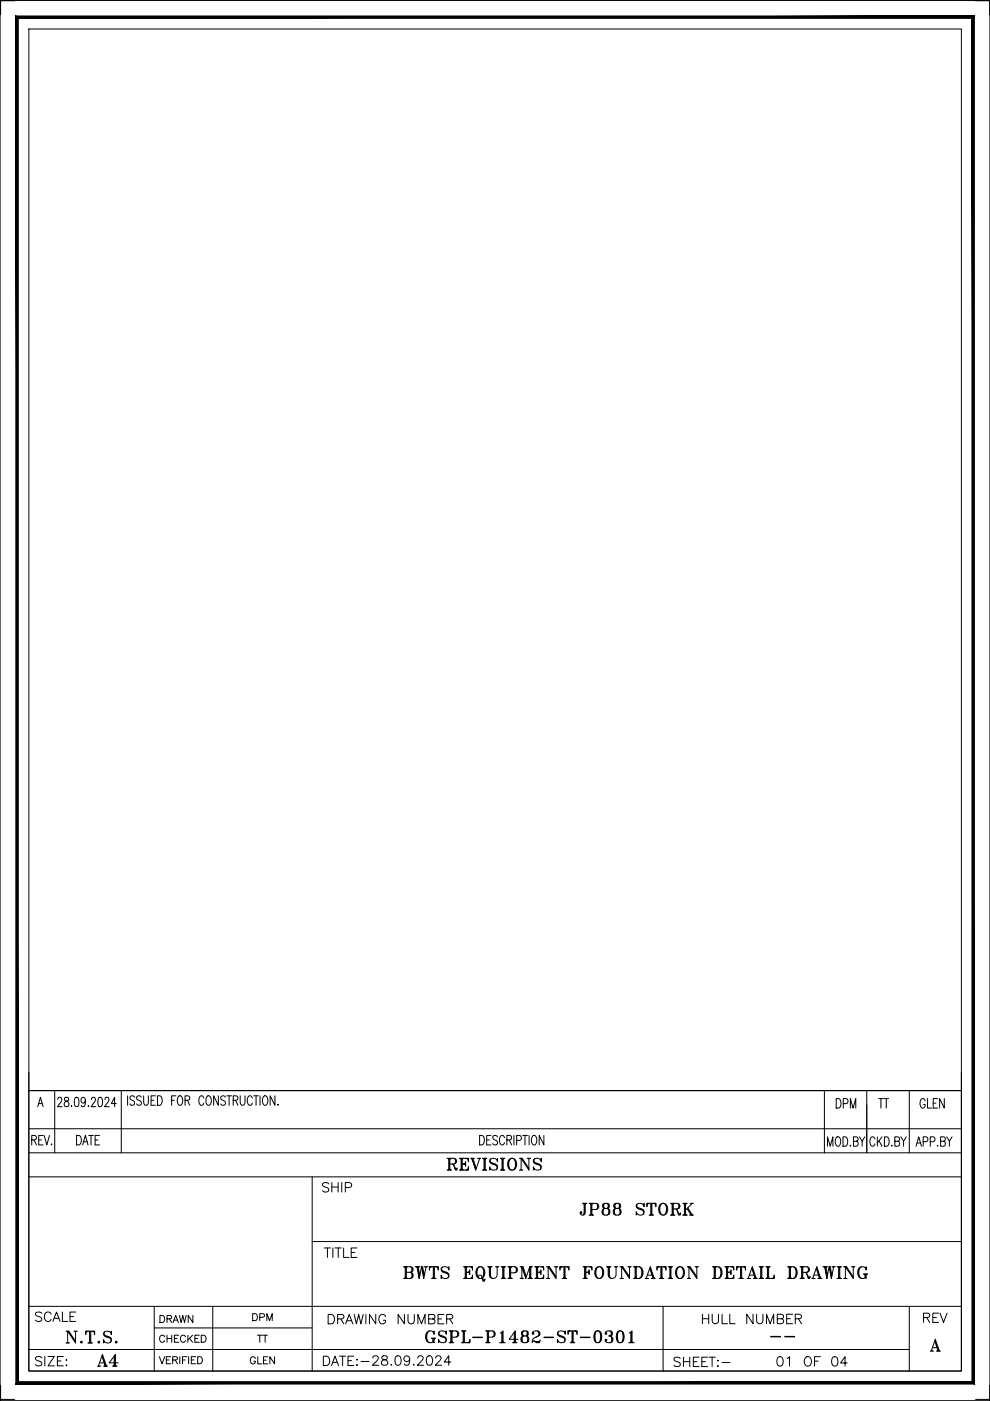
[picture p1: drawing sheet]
<svg xmlns="http://www.w3.org/2000/svg" width="210mm" height="297mm" viewBox="0 0 210 297" stroke-linecap="round" stroke-linejoin="round" font-family="sans-serif">
<!-- layer: Title Block -->
<g fill="none" stroke="#000" stroke-width=".21">
<path d="M3.1 .2h-3v2.9M6.1 6.1h197.7v284.6h-197.7zM206.8 .2h3v2.9M6.1 227.4v63.3h197.7v-63.3M6.1 239.3h197.7M6.1 231.2h197.7M8 234.6l.6-2 .5 2M8.2 234h.7M11.6 231.2v13.2M12.3 233.1l.1-.4 .4-.1 .2 .2 .1 .4-.9 1.4h1M13.8 232.7v.6a.79 .79 0 0 1 .7 .4 .79 .79 0 0 1 0 .9 .61 .61 0 0 1-.9-.5 .61 .61 0 0 1 .7-.7 .41 .41 0 0 0 .2-.4 .41 .41 0 0 0-.3-.4zM15.2 234.4v.2z"/>
<path d="M16 232.7l.3-.1a1.36 1.36 0 0 1 0 2h-.1a1.56 1.56 0 0 1-.2-1.9zM18.1 233.3l-.1 .3a.42 .42 0 0 1-.4 .3 .42 .42 0 0 1-.3-.3v-.7a.41 .41 0 0 1 .3-.3 .41 .41 0 0 1 .4 .3l.1 .4a.96 .96 0 0 1-.6 1.3l-.2-.2M18.7 234.4v.2zM19.4 233.1l.1-.4 .5-.1 .2 .2v.4l-.9 1.4h1M21 232.7l.3-.1a1.36 1.36 0 0 1 0 2h-.1a1.56 1.56 0 0 1-.2-1.9zM22.2 233.1l.1-.3a.46 .46 0 0 1 .7 0 .46 .46 0 0 1 0 .6l-.8 1.2h1M24.7 234h-1.1l.7-1.4v2M25.7 231.2v13.2M27.1 232.3v2M28.5 232.6a.5 .5 0 0 0-.6-.3 .5 .5 0 0 0-.3 .7l.7 .4a.53 .53 0 0 1 .1 .9 .53 .53 0 0 1-.9-.3M30 232.6a.53 .53 0 0 0-.6-.3 .53 .53 0 0 0-.4 .5l.1 .3 .7 .4a.53 .53 0 0 1-.1 .8 .53 .53 0 0 1-.7-.3M30.5 232.3v1.5a.53 .53 0 0 0 .5 .5l.4-.3 .1-.2v-1.5"/>
<path d="M32 233.3h.6M33 232.3h-1v2h1M33.4 232.3h.5a1.22 1.22 0 0 1 0 2h-.5zM36.4 233.3h.6M37.3 232.3h-.9v2M37.9 232.4l.1-.1a.97 .97 0 0 1 .7 1.6 .5 .5 0 0 1-.8 .3l-.3-.6v-.5zM39.2 233.3l.9-.1 .1-.3v-.4l-.3-.2h-.7v2M39.7 233.3l.5 1M43.2 232.8a.5 .5 0 0 0-.8-.4 1.41 1.41 0 0 0 .2 1.9 .55 .55 0 0 0 .6-.4M43.9 232.4l.2-.1a1.1 1.1 0 0 1 .6 1.7l-.3 .3a1.1 1.1 0 0 1-.6-1.7zM46.3 232.3v2l-1-2v2M47.8 232.6a.5 .5 0 0 0-.7-.3 .5 .5 0 0 0-.2 .7l.6 .4a.53 .53 0 0 1 .2 .9 .53 .53 0 0 1-.9-.3"/>
<path d="M48.1 232.3h1M48.6 232.3v2M49.4 233.3l.9-.1 .1-.3-.1-.5-.9-.1v2M49.9 233.3l.5 1M50.9 232.3v1.5a.52 .52 0 0 0 .3 .5 .52 .52 0 0 0 .5-.1l.2-.4v-1.5M53.5 232.8a.5 .5 0 0 0-.8-.4 1.38 1.38 0 0 0 .2 1.9 .55 .55 0 0 0 .6-.4M53.8 232.3h1M54.3 232.3v2M55.1 232.3v2M55.9 232.4l.2-.1a.96 .96 0 0 1 .6 1.6 .5 .5 0 0 1-.8 .3l-.3-.6 .1-.8zM58.3 232.3v2l-1-2v2M58.9 234.2v.1z"/>
<path d="M174.8 231.2v13.2M183.8 231.2v13.2M192.8 231.2v13.2M6.1 244.4h197.7M6.1 249.5h197.7M6.7 241.7l.9-.1 .1-.3-.1-.5-.9-.1v2M7.2 241.7l.5 1M8.2 241.7h.6M9.1 240.7h-.9v2h.9M9.4 240.7l.5 2 .6-2M10.9 242.6v.1zM16.2 240.7h.5a1.22 1.22 0 0 1 0 2h-.5z"/>
<path d="M17.5 242.7l.6-2 .6 2M17.7 242.1h.8M18.8 240.7h1M19.3 240.7v2M20.2 241.7h.5M21.1 240.7h-.9v2h.9M66.2 249.5v41.2M101.7 240.7h.5a1.22 1.22 0 0 1 0 2h-.5zM103.2 241.7h.6M104.1 240.7h-.9v2h.9M105.5 241a.5 .5 0 0 0-.7-.3 .5 .5 0 0 0-.3 .7l.7 .4a.53 .53 0 0 1 .1 .9 .53 .53 0 0 1-.8-.2M107 241.2a.5 .5 0 0 0-.8-.4 1.38 1.38 0 0 0 .1 1.9 .55 .55 0 0 0 .7-.4"/>
<path d="M107.5 241.7l.8-.1 .2-.3-.2-.5-.8-.1v2M108 241.7l.5 1M109 240.7v2M109.5 241.8h.7l.3-.2v-.5l-.1-.3-.9-.1v2M110.8 240.7h1M111.3 240.7v2M112.2 240.7v2M113 240.8l.1-.1a1.08 1.08 0 0 1 .6 1.8l-.3 .2a1.1 1.1 0 0 1-.6-1.7zM115.3 240.7v2l-1-2v2M175.5 243v-2l.5 2 .6-2v2M177.4 241.1l.1-.1a.93 .93 0 0 1 .7 1.5 .55 .55 0 0 1-.7 .5 .55 .55 0 0 1-.4-.7l.1-.8zM178.7 241h.5a1.22 1.22 0 0 1 0 2h-.5z"/>
<path d="M180.3 242.8v.2zM181 242l.8-.1 .1-.3-.1-.5-.8-.1v2h.6a.56 .56 0 0 0 .4-.5 .56 .56 0 0 0-.4-.5M182.2 241l.6 1v1M183.4 241l-.6 1M185.5 241.5a.52 .52 0 0 0-.8-.4 1.41 1.41 0 0 0 .2 1.9 .58 .58 0 0 0 .6-.5M186 241v2M186.4 241.9l.6 1.1M187 241l-1 1.3M187.5 241h.5a1.22 1.22 0 0 1 0 2h-.5zM189.1 242.8v.2zM189.7 242l.9-.1 .1-.3-.1-.5-.9-.1v2h.7a.56 .56 0 0 0 .4-.5 .56 .56 0 0 0-.4-.5M191 241l.6 1v1"/>
<path d="M192.2 241l-.6 1M194.2 243l.6-2 .6 2M194.4 242.3h.8M195.7 242.1h.7l.3-.2v-.5l-.1-.3-.9-.1v2M197.2 242.1h.7a.54 .54 0 0 0 .3-.5 .54 .54 0 0 0-.3-.6h-.7v2M198.7 242.9h.2zM199.4 242l.9-.1 .1-.3-.1-.5-.9-.1v2h.7l.3-.2v-.6l-.3-.2M200.7 241l.6 1v1M201.9 241l-.6 1M6.1 277h197.7M32.7 277v13.7M45.1 277v13.7"/>
<path d="M66.2 263.2h137.6M140.6 277v13.7M192.8 277v13.7M.1 293.7v3h3M6.1 286.1h186.7M32.7 281.5h33.5M33.8 287.6l.6 1.5 .5-1.5M35.3 288.3h.5M36.2 287.6h-.9v1.5h.9M36.6 288.3h.9l.1-.4-.3-.3h-.7v1.5M37.1 288.3l.5 .8M38.1 287.6v1.5"/>
<path d="M38.7 288.3h.6M39.6 287.6h-.9v1.5M40 287.6v1.5M40.6 288.3h.5M41.5 287.6h-.9v1.5h.9M41.9 287.6h.5a.8 .8 0 0 1 .5 .8 .8 .8 0 0 1-.5 .7h-.5zM197.3 286.5h.7M197.4 286.5l.1-.2 .2 .2M197.5 286.3l.8-2.3 .9 2.5M197.7 285.7h1.1M198.2 284.3l.7 2.2M198.3 284.3l.7 2.2"/>
<path d="M198.6 286.5h.8M198.9 286.3l-.2 .2M198.9 286.2l-.1 .3M199 286.2l.3 .3M209.8 293.7v3h-3"/>
</g>
<path d="M3.4 3.4l.5 289.6v-289.1zM3.4 3.4l.5 289.6-.5 .4zM3.4 293.4l202.7-.4h-202.2zM3.4 293.4l202.7-.4 .5 .4zM206.1 3.9v289.1l.5 .4zM206.1 3.9l.5-.5v290zM3.9 3.9h202.2l.5-.5zM3.4 3.4h203.2l-202.7 .5z" fill="#000" stroke="#000" stroke-width=".21"/>
<!-- layer: 0 -->
<path d="M0 .1h209.9v296.9h-209.9z" fill="none" stroke="#000" stroke-width=".21"/>
<text font-size="6.6" x="84.3" y="273">BWTS EQUIPMENT FOUNDATION DETAIL DRAWING</text>
<text font-size="6.2" x="19.4" y="291">A4</text>
<g font-size="5.7">
<text x="93.5" y="249.4">REVISIONS</text>
<text x="121.7" y="258.9">JP88 STORK</text>
<text x="12.7" y="286.1">N.T.S.</text>
<text x="88.9" y="285.7">GSPL-P1482-ST-0301</text>
</g>
<g font-size="5.3">
<text x="67" y="254">SHIP</text>
<text x="6.3" y="281.5">SCALE</text>
<text x="68.4" y="281.9">DRAWING NUMBER</text>
<text x="147.8" y="281.9">HULL NUMBER</text>
<text x="77.6" y="290.7">28.09.2024</text>
<text x="141.8" y="291">SHEET:-</text>
</g>
<g font-size="4.9">
<text x="176" y="236">DPM</text>
<text x="185.2" y="236">TT</text>
<text x="193.7" y="236">GLEN</text>
<text x="67.4" y="267.8">TITLE</text>
<text x="194.7" y="281.5">REV</text>
<text x="6.3" y="290.7">SIZE:</text>
<text x="67.4" y="290.7">DATE:-</text>
<text x="163.3" y="290.7">01 OF 04</text>
</g>
<g font-size="4.4">
<text x="32.8" y="281.5">DRAWN</text>
<text x="52.2" y="281.2">DPM</text>
<text x="32.5" y="285.7">CHECKED</text>
<text x="53.3" y="285.7">TT</text>
<text x="51.9" y="290.3">GLEN</text>
</g>
<text font-size="2.6" x="162.3" y="284.7">--</text>
</svg>
